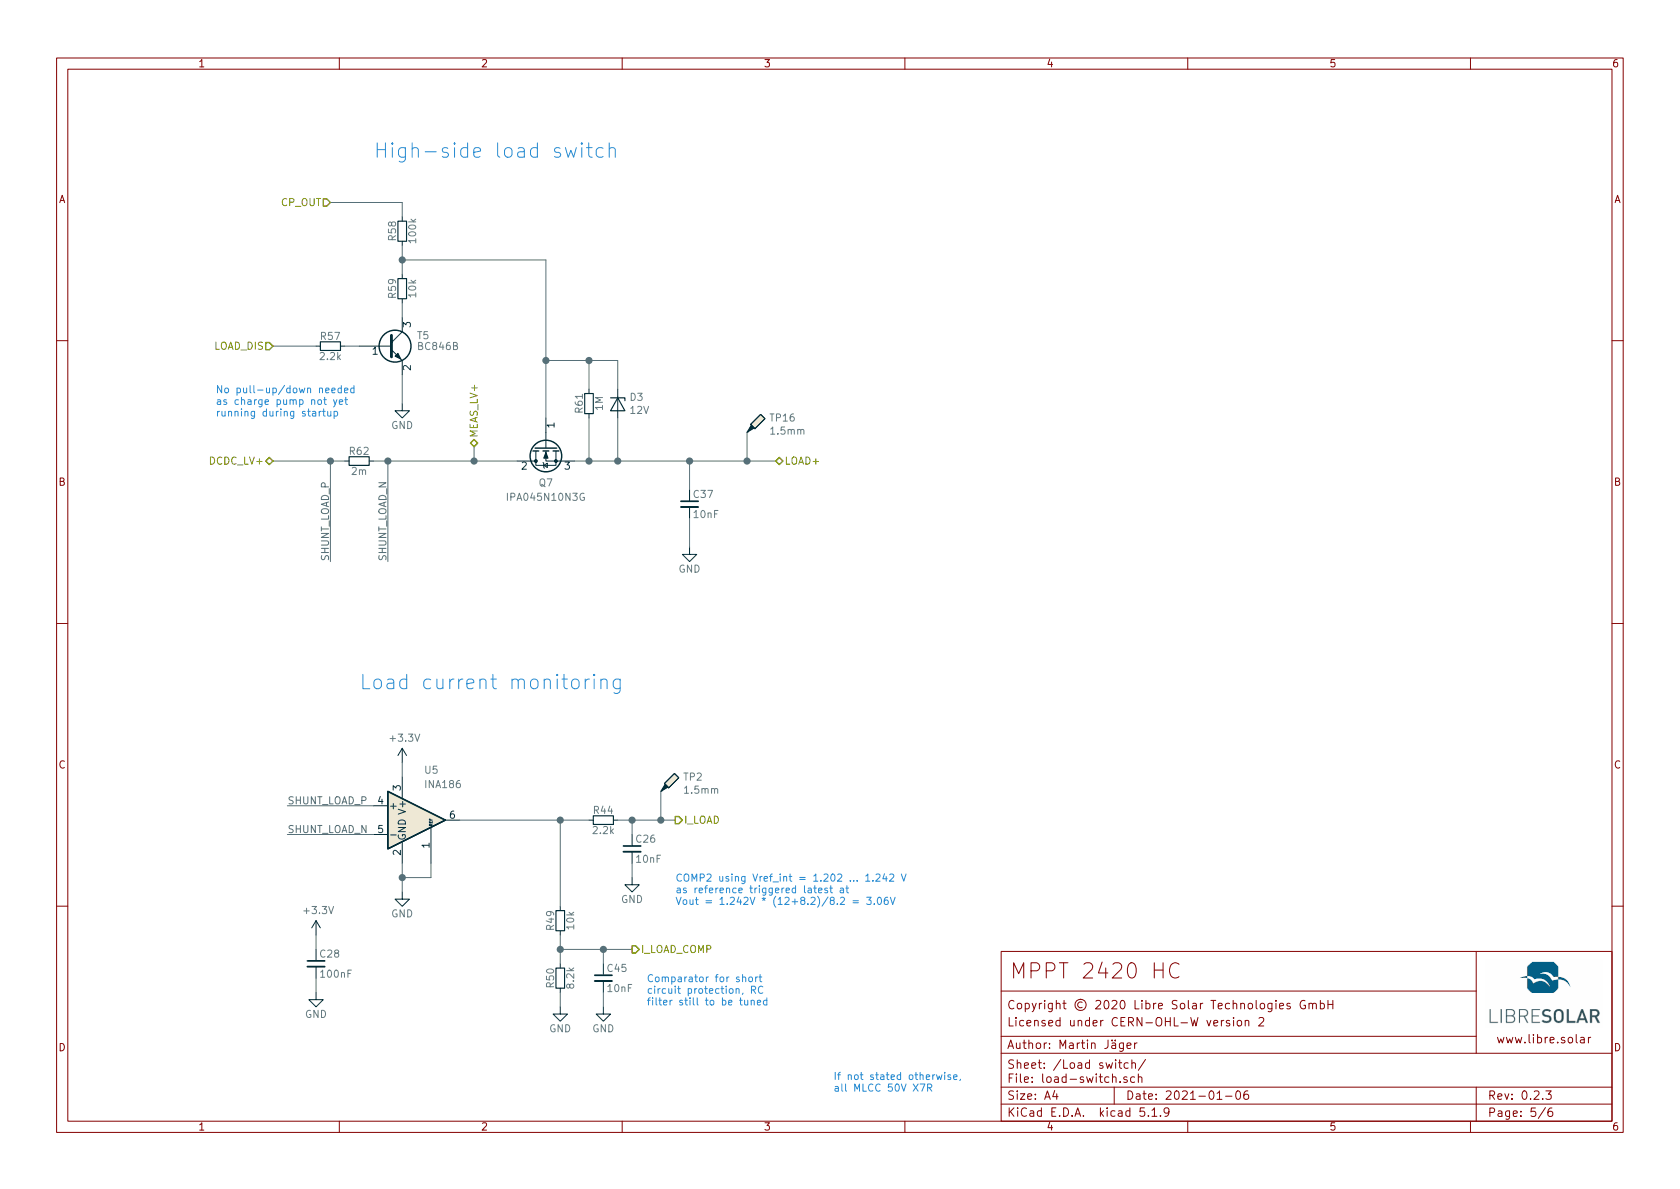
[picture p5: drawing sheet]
EESchema Schematic File Version 4
EELAYER 30 0
EELAYER END
$Descr A4 11693 8268
encoding utf-8
Sheet 5 6
Title "MPPT 2420 HC"
Date "2021-01-06"
Rev "0.2.3"
Comp "Copyright © 2020 Libre Solar Technologies GmbH"
Comment1 "Licensed under CERN-OHL-W version 2"
Comment2 "Author: Martin Jäger"
Comment3 ""
Comment4 ""
$EndDescr
$Comp
L Project:C C?
U 1 1
P 4800 3500
AR Path="/58A68DC9/5DA0D69F" Ref="C?"  Part="1" 
AR Path="/5C45ED62/5DA0D69F" Ref="C?"  Part="1" 
AR Path="/5C5B9319/5DA0D69F" Ref="C?"  Part="1" 
AR Path="/5C5B93EE/5DA0D69F" Ref="C37"  Part="1" 
F 0 "C37" H 4820 3570 50  0000 L CNN
F 1 "10nF" H 4820 3430 50  0000 L CNN
F 2 "LibreSolar:C_0603_1608" H 4800 3500 50  0001 C CNN
F 3 "" H 4800 3500 50  0000 C CNN
F 4 "any" H 2700 1750 50  0001 C CNN "Manufacturer"
F 5 "" H 2700 1750 50  0001 C CNN "PartNumber"
F 6 "100V, X7R" H 2200 1400 60  0001 C CNN "Remarks"
	1    4800 3500
	1    0    0    -1  
$EndComp
$Comp
L Project:R R?
U 1 1
P 2500 3200
AR Path="/58A68DC9/5DA0D6AB" Ref="R?"  Part="1" 
AR Path="/5C45ED62/5DA0D6AB" Ref="R?"  Part="1" 
AR Path="/5C5B9319/5DA0D6AB" Ref="R?"  Part="1" 
AR Path="/5C5B93EE/5DA0D6AB" Ref="R62"  Part="1" 
F 0 "R62" V 2430 3200 50  0000 C CNN
F 1 "2m" V 2570 3200 50  0000 C CNN
F 2 "LibreSolar:R_Bourns_CRE2512" H 2500 3200 50  0001 C CNN
F 3 "" H 2500 3200 50  0000 C CNN
F 4 "Bourns" H 750 -2700 50  0001 C CNN "Manufacturer"
F 5 "CRE2512-FZ-R002E-3" H 750 -2700 50  0001 C CNN "PartNumber"
	1    2500 3200
	0    1    1    0   
$EndComp
Wire Wire Line
	4800 3400 4800 3200
$Comp
L power:GND #PWR?
U 1 1
P 4800 3800
AR Path="/58A68DC9/5DA0D6B7" Ref="#PWR?"  Part="1" 
AR Path="/5C45ED62/5DA0D6B7" Ref="#PWR?"  Part="1" 
AR Path="/5C5B9319/5DA0D6B7" Ref="#PWR?"  Part="1" 
AR Path="/5C5B93EE/5DA0D6B7" Ref="#PWR081"  Part="1" 
F 0 "#PWR081" H 4800 3550 50  0001 C CNN
F 1 "GND" H 4800 3650 50  0000 C CNN
F 2 "" H 4800 3800 50  0000 C CNN
F 3 "" H 4800 3800 50  0000 C CNN
	1    4800 3800
	-1   0    0    -1  
$EndComp
Text HLabel 1900 3200 0    50   BiDi ~ 0
DCDC_LV+
Wire Wire Line
	4800 3200 5200 3200
Text HLabel 5400 3200 2    50   BiDi ~ 0
LOAD+
Wire Wire Line
	4000 3200 4100 3200
$Comp
L Device:Q_NMOS_GDS Q?
U 1 1
P 3800 3100
AR Path="/5D78A622/5DA0D6CD" Ref="Q?"  Part="1" 
AR Path="/5C5B93EE/5DA0D6CD" Ref="Q7"  Part="1" 
F 0 "Q7" V 4050 3100 50  0000 C CNN
F 1 "IPA045N10N3G" V 4150 3100 50  0000 C CNN
F 2 "LibreSolar:TO-220-3_Horizontal_BottomHeatsink" H 4000 3200 50  0001 C CNN
F 3 "" H 3800 3100 50  0001 C CNN
F 4 "Infineon" H 1200 650 50  0001 C CNN "Manufacturer"
F 5 "IPA045N10N3G" H 1200 650 50  0001 C CNN "PartNumber"
F 6 "" H 3800 3100 50  0001 C CNN "Alternative"
F 7 "Alternative: IPP045N10N3G" H 3800 3100 50  0001 C CNN "Remarks"
	1    3800 3100
	0    -1   1    0   
$EndComp
$Comp
L Project:R R?
U 1 1
P 4100 2800
AR Path="/5D78A622/5DA0D6D9" Ref="R?"  Part="1" 
AR Path="/5C5B93EE/5DA0D6D9" Ref="R61"  Part="1" 
F 0 "R61" V 4030 2800 50  0000 C CNN
F 1 "1M" V 4170 2800 50  0000 C CNN
F 2 "LibreSolar:R_0603_1608" H 4100 2800 50  0001 C CNN
F 3 "" H 4100 2800 50  0000 C CNN
F 4 "any" H 900 250 50  0001 C CNN "Manufacturer"
F 5 "" H 900 250 50  0001 C CNN "PartNumber"
F 6 "1%" H 4100 2800 50  0001 C CNN "Remarks"
	1    4100 2800
	1    0    0    -1  
$EndComp
Wire Wire Line
	3800 2900 3800 2500
Wire Wire Line
	3800 2500 4100 2500
Wire Wire Line
	4100 2500 4100 2700
Wire Wire Line
	4100 2900 4100 3200
Connection ~ 4100 3200
Wire Wire Line
	4100 3200 4300 3200
$Comp
L Project:R R?
U 1 1
P 2800 1600
AR Path="/5D78A622/5DA0D6EA" Ref="R?"  Part="1" 
AR Path="/5C5B93EE/5DA0D6EA" Ref="R58"  Part="1" 
F 0 "R58" V 2730 1600 50  0000 C CNN
F 1 "100k" V 2870 1600 50  0000 C CNN
F 2 "LibreSolar:R_0603_1608" H 2800 1600 50  0001 C CNN
F 3 "" H 2800 1600 50  0000 C CNN
F 4 "any" H -400 -950 50  0001 C CNN "Manufacturer"
F 5 "1%" H 2800 1600 50  0001 C CNN "Remarks"
	1    2800 1600
	1    0    0    -1  
$EndComp
Wire Wire Line
	2800 1400 2800 1500
$Comp
L Project:D_Zener D?
U 1 1
P 4300 2800
AR Path="/5D78A622/5DA0D6F9" Ref="D?"  Part="1" 
AR Path="/5C5B93EE/5DA0D6F9" Ref="D3"  Part="1" 
F 0 "D3" V 4254 2879 50  0000 L CNN
F 1 "12V" V 4345 2879 50  0000 L CNN
F 2 "Diode_SMD:D_SOT-23_ANK" H 4300 2800 50  0001 C CNN
F 3 "" H 4300 2800 50  0000 C CNN
F 4 "ON Semiconductor" H 4300 2800 50  0001 C CNN "Manufacturer"
F 5 "SZBZX84C12LT3G" H 4300 2800 50  0001 C CNN "PartNumber"
F 6 "Alternative: Diodes Inc. BZX84C12-7-F" H 4300 2800 50  0001 C CNN "Remarks"
	1    4300 2800
	0    1    1    0   
$EndComp
$Comp
L Project:R R?
U 1 1
P 2800 2000
AR Path="/5D78A622/5DA0D705" Ref="R?"  Part="1" 
AR Path="/5C5B93EE/5DA0D705" Ref="R59"  Part="1" 
F 0 "R59" V 2730 2000 50  0000 C CNN
F 1 "10k" V 2870 2000 50  0000 C CNN
F 2 "LibreSolar:R_0603_1608" H 2800 2000 50  0001 C CNN
F 3 "" H 2800 2000 50  0000 C CNN
F 4 "any" H 250 -2950 50  0001 C CNN "Manufacturer"
F 5 "" H 250 -2950 50  0001 C CNN "PartNumber"
F 6 "1%" H 2800 2000 50  0001 C CNN "Remarks"
	1    2800 2000
	1    0    0    1   
$EndComp
$Comp
L Project:R R?
U 1 1
P 2300 2400
AR Path="/5D78A622/5DA0D711" Ref="R?"  Part="1" 
AR Path="/5C5B93EE/5DA0D711" Ref="R57"  Part="1" 
F 0 "R57" V 2230 2400 50  0000 C CNN
F 1 "2.2k" V 2370 2400 50  0000 C CNN
F 2 "LibreSolar:R_0603_1608" H 2300 2400 50  0001 C CNN
F 3 "" H 2300 2400 50  0000 C CNN
F 4 "any" H -150 -3250 50  0001 C CNN "Manufacturer"
F 5 "" H -150 -3250 50  0001 C CNN "PartNumber"
F 6 "1%" H 2300 2400 50  0001 C CNN "Remarks"
	1    2300 2400
	0    -1   1    0   
$EndComp
$Comp
L Transistor_BJT:BC846 T?
U 1 1
P 2700 2400
AR Path="/5D78A622/5DA0D71D" Ref="T?"  Part="1" 
AR Path="/5C5B93EE/5DA0D71D" Ref="T5"  Part="1" 
F 0 "T5" H 2900 2475 50  0000 L CNN
F 1 "BC846B" H 2900 2400 50  0000 L CNN
F 2 "LibreSolar:SOT-23" H 2900 2325 50  0001 L CIN
F 3 "" H 2700 2400 50  0001 L CNN
F 4 "ON Semiconductor" H -50 -3000 50  0001 C CNN "Manufacturer"
F 5 "BC846BLT1G" H -50 -3000 50  0001 C CNN "PartNumber"
	1    2700 2400
	1    0    0    -1  
$EndComp
Wire Wire Line
	2800 2100 2800 2200
Wire Wire Line
	2800 2600 2800 2800
Connection ~ 4100 2500
Wire Wire Line
	4300 2500 4300 2700
Wire Wire Line
	4300 2900 4300 3200
Wire Wire Line
	4100 2500 4300 2500
$Comp
L power:GND #PWR?
U 1 1
P 2800 2800
AR Path="/58A68DC9/5DA0D761" Ref="#PWR?"  Part="1" 
AR Path="/5C45ED62/5DA0D761" Ref="#PWR?"  Part="1" 
AR Path="/5C5B9319/5DA0D761" Ref="#PWR?"  Part="1" 
AR Path="/5C5B93EE/5DA0D761" Ref="#PWR079"  Part="1" 
F 0 "#PWR079" H 2800 2550 50  0001 C CNN
F 1 "GND" H 2800 2650 50  0000 C CNN
F 2 "" H 2800 2800 50  0000 C CNN
F 3 "" H 2800 2800 50  0000 C CNN
	1    2800 2800
	-1   0    0    -1  
$EndComp
Wire Wire Line
	1900 3200 2300 3200
Wire Wire Line
	4300 3200 4800 3200
Connection ~ 4300 3200
Connection ~ 4800 3200
Text HLabel 1900 2400 0    50   Input ~ 0
LOAD_DIS
Wire Wire Line
	2400 2400 2500 2400
Wire Wire Line
	2800 1400 2300 1400
Wire Wire Line
	1900 2400 2200 2400
Text Notes 1500 2900 0    50   ~ 0
No pull-up/down needed\nas charge pump not yet \nrunning during startup
Text Notes 5800 7600 0    50   ~ 0
If not stated otherwise,\nall MLCC 50V X7R
$Comp
L Connector:TestPoint_Probe TP?
U 1 1
P 4600 5500
AR Path="/5DB43E92" Ref="TP?"  Part="1" 
AR Path="/58A68DC9/5DB43E92" Ref="TP?"  Part="1" 
AR Path="/5D78A622/5DB43E92" Ref="TP?"  Part="1" 
AR Path="/5C5B93EE/5DB43E92" Ref="TP2"  Part="1" 
F 0 "TP2" H 4753 5602 50  0000 L CNN
F 1 "1.5mm" H 4753 5511 50  0000 L CNN
F 2 "TestPoint:TestPoint_Pad_D1.5mm" H 4800 5500 50  0001 C CNN
F 3 "~" H 4800 5500 50  0001 C CNN
F 4 "+info" H -3200 -2900 50  0001 C CNN "Config"
	1    4600 5500
	1    0    0    -1  
$EndComp
$Comp
L Project:C C?
U 1 1
P 2200 6700
AR Path="/5C5FE364/5DB43F4D" Ref="C?"  Part="1" 
AR Path="/58A68DC9/5DB43F4D" Ref="C?"  Part="1" 
AR Path="/5D78A622/5DB43F4D" Ref="C?"  Part="1" 
AR Path="/5C5B93EE/5DB43F4D" Ref="C28"  Part="1" 
F 0 "C28" H 2220 6770 50  0000 L CNN
F 1 "100nF" H 2220 6630 50  0000 L CNN
F 2 "LibreSolar:C_0603_1608" H 2200 6700 50  0001 C CNN
F 3 "" H 2200 6700 50  0000 C CNN
F 4 "any" H -700 325 50  0001 C CNN "Manufacturer"
F 5 "" H -700 325 50  0001 C CNN "PartNumber"
	1    2200 6700
	1    0    0    -1  
$EndComp
$Comp
L Project:C C?
U 1 1
P 4400 5900
AR Path="/5C5FE364/5DB43F56" Ref="C?"  Part="1" 
AR Path="/58A68DC9/5DB43F56" Ref="C?"  Part="1" 
AR Path="/5D78A622/5DB43F56" Ref="C?"  Part="1" 
AR Path="/5C5B93EE/5DB43F56" Ref="C26"  Part="1" 
F 0 "C26" H 4420 5970 50  0000 L CNN
F 1 "10nF" H 4420 5830 50  0000 L CNN
F 2 "LibreSolar:C_0603_1608" H 4400 5900 50  0001 C CNN
F 3 "" H 4400 5900 50  0000 C CNN
F 4 "any" H 650 -1200 50  0001 C CNN "Manufacturer"
F 5 "" H 650 -1200 50  0001 C CNN "PartNumber"
F 6 "100V, X7R" H -1300 3300 50  0001 C CNN "Remarks"
	1    4400 5900
	1    0    0    -1  
$EndComp
$Comp
L power:GND #PWR?
U 1 1
P 4400 6100
AR Path="/5C5FE364/5DB43F5C" Ref="#PWR?"  Part="1" 
AR Path="/58A68DC9/5DB43F5C" Ref="#PWR?"  Part="1" 
AR Path="/5D78A622/5DB43F5C" Ref="#PWR?"  Part="1" 
AR Path="/5C5B93EE/5DB43F5C" Ref="#PWR072"  Part="1" 
F 0 "#PWR072" H 4400 5850 50  0001 C CNN
F 1 "GND" H 4400 5950 50  0000 C CNN
F 2 "" H 4400 6100 50  0000 C CNN
F 3 "" H 4400 6100 50  0000 C CNN
	1    4400 6100
	1    0    0    -1  
$EndComp
$Comp
L Project:R R?
U 1 1
P 4200 5700
AR Path="/5C5FE364/5DB43F74" Ref="R?"  Part="1" 
AR Path="/58A68DC9/5DB43F74" Ref="R?"  Part="1" 
AR Path="/5D78A622/5DB43F74" Ref="R?"  Part="1" 
AR Path="/5C5B93EE/5DB43F74" Ref="R44"  Part="1" 
F 0 "R44" V 4130 5700 50  0000 C CNN
F 1 "2.2k" V 4270 5700 50  0000 C CNN
F 2 "LibreSolar:R_0603_1608" H 4200 5700 50  0001 C CNN
F 3 "" H 4200 5700 50  0000 C CNN
F 4 "any" H 750 -1050 50  0001 C CNN "Manufacturer"
F 5 "" H 750 -1050 50  0001 C CNN "PartNumber"
F 6 "1%" H 4200 5700 50  0001 C CNN "Remarks"
	1    4200 5700
	0    -1   1    0   
$EndComp
Text Notes 2500 4800 0    100  ~ 0
Load current monitoring
Wire Wire Line
	4400 6000 4400 6100
Wire Wire Line
	4300 5700 4400 5700
Wire Wire Line
	4400 5700 4400 5800
Connection ~ 4400 5700
$Comp
L power:GND #PWR?
U 1 1
P 2200 6900
AR Path="/5C5FE364/5DB43FD5" Ref="#PWR?"  Part="1" 
AR Path="/58A68DC9/5DB43FD5" Ref="#PWR?"  Part="1" 
AR Path="/5D78A622/5DB43FD5" Ref="#PWR?"  Part="1" 
AR Path="/5C5B93EE/5DB43FD5" Ref="#PWR078"  Part="1" 
F 0 "#PWR078" H 2200 6650 50  0001 C CNN
F 1 "GND" H 2200 6750 50  0000 C CNN
F 2 "" H 2200 6900 50  0000 C CNN
F 3 "" H 2200 6900 50  0000 C CNN
	1    2200 6900
	1    0    0    -1  
$EndComp
$Comp
L power:GND #PWR?
U 1 1
P 2800 6200
AR Path="/5D78A622/5DB44013" Ref="#PWR?"  Part="1" 
AR Path="/5C5B93EE/5DB44013" Ref="#PWR068"  Part="1" 
F 0 "#PWR068" H 2800 5950 50  0001 C CNN
F 1 "GND" H 2800 6050 50  0000 C CNN
F 2 "" H 2800 6200 50  0000 C CNN
F 3 "" H 2800 6200 50  0000 C CNN
	1    2800 6200
	1    0    0    -1  
$EndComp
Wire Wire Line
	4600 5500 4600 5700
Connection ~ 4600 5700
Wire Wire Line
	4600 5700 4700 5700
Text Notes 4500 7000 0    50   ~ 0
Comparator for short \ncircuit protection, RC\nfilter still to be tuned
$Comp
L Project:R R?
U 1 1
P 3900 6400
AR Path="/5C5FE364/5DB4405D" Ref="R?"  Part="1" 
AR Path="/58A68DC9/5DB4405D" Ref="R?"  Part="1" 
AR Path="/5D78A622/5DB4405D" Ref="R?"  Part="1" 
AR Path="/5C5B93EE/5DB4405D" Ref="R49"  Part="1" 
F 0 "R49" V 3830 6400 50  0000 C CNN
F 1 "10k" V 3970 6400 50  0000 C CNN
F 2 "LibreSolar:R_0603_1608" H 3900 6400 50  0001 C CNN
F 3 "" H 3900 6400 50  0000 C CNN
F 4 "any" H 450 -350 50  0001 C CNN "Manufacturer"
F 5 "1%" H 3900 6400 50  0001 C CNN "Remarks"
	1    3900 6400
	1    0    0    1   
$EndComp
$Comp
L Project:R R?
U 1 1
P 3900 6800
AR Path="/5C5FE364/5DB44065" Ref="R?"  Part="1" 
AR Path="/58A68DC9/5DB44065" Ref="R?"  Part="1" 
AR Path="/5D78A622/5DB44065" Ref="R?"  Part="1" 
AR Path="/5C5B93EE/5DB44065" Ref="R50"  Part="1" 
F 0 "R50" V 3830 6800 50  0000 C CNN
F 1 "8.2k" V 3970 6800 50  0000 C CNN
F 2 "LibreSolar:C_0603_1608" H 3900 6800 50  0001 C CNN
F 3 "" H 3900 6800 50  0000 C CNN
F 4 "any" H 450 50  50  0001 C CNN "Manufacturer"
F 5 "" H 450 50  50  0001 C CNN "PartNumber"
F 6 "1%" H 3900 6800 50  0001 C CNN "Remarks"
	1    3900 6800
	1    0    0    1   
$EndComp
$Comp
L power:GND #PWR?
U 1 1
P 3900 7000
AR Path="/5C5FE364/5DB4406B" Ref="#PWR?"  Part="1" 
AR Path="/58A68DC9/5DB4406B" Ref="#PWR?"  Part="1" 
AR Path="/5D78A622/5DB4406B" Ref="#PWR?"  Part="1" 
AR Path="/5C5B93EE/5DB4406B" Ref="#PWR074"  Part="1" 
F 0 "#PWR074" H 3900 6750 50  0001 C CNN
F 1 "GND" H 3900 6850 50  0000 C CNN
F 2 "" H 3900 7000 50  0000 C CNN
F 3 "" H 3900 7000 50  0000 C CNN
	1    3900 7000
	1    0    0    -1  
$EndComp
Wire Wire Line
	3900 6500 3900 6600
Wire Wire Line
	3900 6600 4200 6600
Connection ~ 3900 6600
Wire Wire Line
	3900 6600 3900 6700
Wire Wire Line
	3900 6900 3900 7000
$Comp
L power:+3.3V #PWR?
U 1 1
P 2200 6500
AR Path="/5D78A622/5DB440EA" Ref="#PWR?"  Part="1" 
AR Path="/5C5B93EE/5DB440EA" Ref="#PWR077"  Part="1" 
F 0 "#PWR077" H 2200 6350 50  0001 C CNN
F 1 "+3.3V" H 2215 6673 50  0000 C CNN
F 2 "" H 2200 6500 50  0001 C CNN
F 3 "" H 2200 6500 50  0001 C CNN
	1    2200 6500
	1    0    0    -1  
$EndComp
Text Notes 4700 6300 0    50   ~ 0
COMP2 using Vref_int = 1.202 ... 1.242 V\nas reference triggered latest at\nVout = 1.242V * (12+8.2)/8.2 = 3.06V
Text Notes 2600 1100 0    100  ~ 0
High-side load switch
Text HLabel 4700 5700 2    50   Output ~ 0
I_LOAD
Text HLabel 4400 6600 2    50   Output ~ 0
I_LOAD_COMP
Wire Wire Line
	4400 5700 4600 5700
$Comp
L Project:C C?
U 1 1
P 4200 6800
AR Path="/5C5FE364/5E026DE0" Ref="C?"  Part="1" 
AR Path="/58A68DC9/5E026DE0" Ref="C?"  Part="1" 
AR Path="/5D78A622/5E026DE0" Ref="C?"  Part="1" 
AR Path="/5C5B93EE/5E026DE0" Ref="C45"  Part="1" 
F 0 "C45" H 4220 6870 50  0000 L CNN
F 1 "10nF" H 4220 6730 50  0000 L CNN
F 2 "LibreSolar:C_0603_1608" H 4200 6800 50  0001 C CNN
F 3 "" H 4200 6800 50  0000 C CNN
F 4 "any" H 450 -300 50  0001 C CNN "Manufacturer"
F 5 "" H 450 -300 50  0001 C CNN "PartNumber"
F 6 "100V, X7R" H -1500 4200 50  0001 C CNN "Remarks"
	1    4200 6800
	1    0    0    -1  
$EndComp
$Comp
L power:GND #PWR?
U 1 1
P 4200 7000
AR Path="/5C5FE364/5E0274EC" Ref="#PWR?"  Part="1" 
AR Path="/58A68DC9/5E0274EC" Ref="#PWR?"  Part="1" 
AR Path="/5D78A622/5E0274EC" Ref="#PWR?"  Part="1" 
AR Path="/5C5B93EE/5E0274EC" Ref="#PWR0112"  Part="1" 
F 0 "#PWR0112" H 4200 6750 50  0001 C CNN
F 1 "GND" H 4200 6850 50  0000 C CNN
F 2 "" H 4200 7000 50  0000 C CNN
F 3 "" H 4200 7000 50  0000 C CNN
	1    4200 7000
	1    0    0    -1  
$EndComp
Wire Wire Line
	4200 6600 4200 6700
Connection ~ 4200 6600
Wire Wire Line
	4200 6600 4400 6600
Wire Wire Line
	4200 6900 4200 7000
Wire Wire Line
	3900 5700 3900 6300
Connection ~ 3900 5700
Wire Wire Line
	3900 5700 4100 5700
$Comp
L LibreSolar:INA186 U5
U 1 1
P 2900 5700
F 0 "U5" H 2950 6050 50  0000 L CNN
F 1 "INA186" H 2950 5950 50  0000 L CNN
F 2 "Package_TO_SOT_SMD:SOT-363_SC-70-6" H 2950 5750 50  0001 C CNN
F 3 "http://www.ti.com/lit/ds/symlink/ina186.pdf" H 3050 5850 50  0001 C CNN
F 4 "Texas Instruments" H 2900 5700 50  0001 C CNN "Manufacturer"
F 5 "INA186A1IDCKR" H 2900 5700 50  0001 C CNN "PartNumber"
	1    2900 5700
	1    0    0    -1  
$EndComp
Wire Wire Line
	2600 3200 2700 3200
Wire Wire Line
	3200 5700 3900 5700
Wire Wire Line
	3000 6100 3000 6000
$Comp
L power:+3.3V #PWR?
U 1 1
P 2800 5300
AR Path="/5D78A622/5EDA212A" Ref="#PWR?"  Part="1" 
AR Path="/5C5B93EE/5EDA212A" Ref="#PWR0119"  Part="1" 
F 0 "#PWR0119" H 2800 5150 50  0001 C CNN
F 1 "+3.3V" H 2815 5473 50  0000 C CNN
F 2 "" H 2800 5300 50  0001 C CNN
F 3 "" H 2800 5300 50  0001 C CNN
	1    2800 5300
	1    0    0    -1  
$EndComp
Wire Wire Line
	2800 5300 2800 5400
Wire Wire Line
	2600 5600 2000 5600
Wire Wire Line
	2000 5800 2600 5800
Text Label 2000 5600 0    50   ~ 0
SHUNT_LOAD_P
Text Label 2000 5800 0    50   ~ 0
SHUNT_LOAD_N
Connection ~ 2300 3200
Wire Wire Line
	2300 3200 2400 3200
Connection ~ 2700 3200
Text Label 2300 3900 1    50   ~ 0
SHUNT_LOAD_P
Text Label 2700 3900 1    50   ~ 0
SHUNT_LOAD_N
Wire Wire Line
	2200 6900 2200 6800
Wire Wire Line
	2200 6600 2200 6500
Wire Wire Line
	2800 6000 2800 6100
Wire Wire Line
	3000 6100 2800 6100
Connection ~ 2800 6100
Wire Wire Line
	2800 6100 2800 6200
Wire Wire Line
	2800 1700 2800 1800
Wire Wire Line
	3800 2500 3800 1800
Wire Wire Line
	3800 1800 2800 1800
Connection ~ 3800 2500
Connection ~ 2800 1800
Wire Wire Line
	2800 1800 2800 1900
Wire Wire Line
	3300 3200 3600 3200
Wire Wire Line
	2700 3200 3300 3200
Connection ~ 3300 3200
Wire Wire Line
	3300 3200 3300 3100
Text HLabel 3300 3100 1    50   BiDi ~ 0
MEAS_LV+
Wire Wire Line
	4800 3600 4800 3800
Text HLabel 2300 1400 0    50   Input ~ 0
CP_OUT
$Comp
L Connector:TestPoint_Probe TP?
U 1 1
P 5200 3000
AR Path="/5F3FEF97" Ref="TP?"  Part="1" 
AR Path="/58A68DC9/5F3FEF97" Ref="TP?"  Part="1" 
AR Path="/5D78A622/5F3FEF97" Ref="TP?"  Part="1" 
AR Path="/5C5B93EE/5F3FEF97" Ref="TP16"  Part="1" 
F 0 "TP16" H 5353 3102 50  0000 L CNN
F 1 "1.5mm" H 5353 3011 50  0000 L CNN
F 2 "TestPoint:TestPoint_Pad_D1.5mm" H 5400 3000 50  0001 C CNN
F 3 "~" H 5400 3000 50  0001 C CNN
F 4 "+info" H -2600 -5400 50  0001 C CNN "Config"
	1    5200 3000
	1    0    0    -1  
$EndComp
Wire Wire Line
	5200 3000 5200 3200
Connection ~ 5200 3200
Wire Wire Line
	5200 3200 5400 3200
Wire Wire Line
	2700 3200 2700 3900
Wire Wire Line
	2300 3200 2300 3900
$EndSCHEMATC
